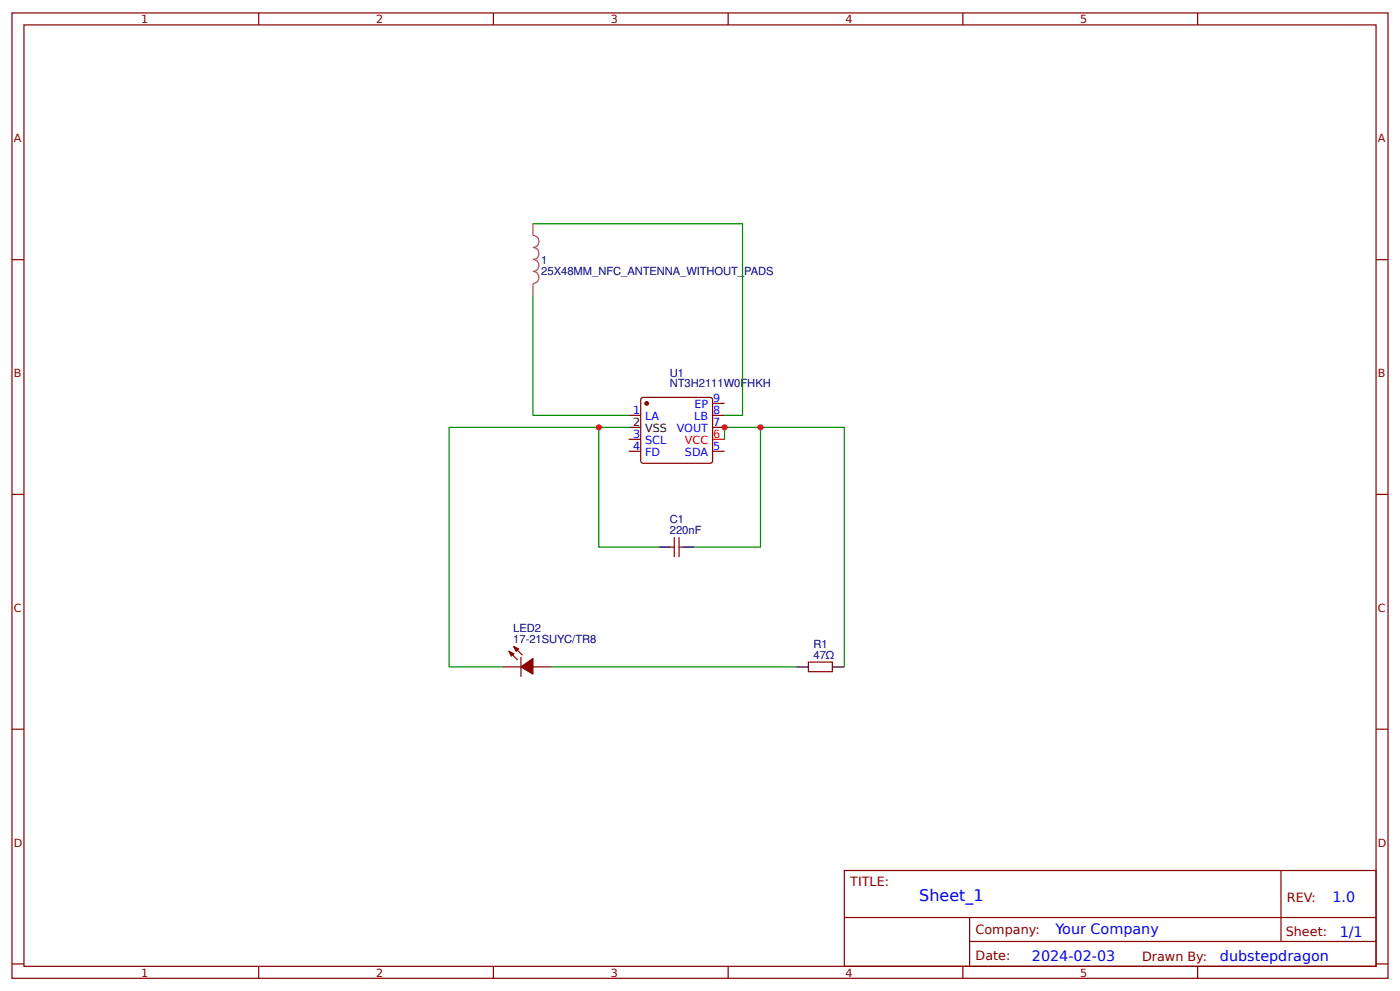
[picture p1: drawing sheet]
<svg xmlns="http://www.w3.org/2000/svg" width="309mm" height="219mm" viewBox="0 0 309 219" stroke-linecap="round" stroke-linejoin="round" font-family="sans-serif">
<g fill="none" stroke="#800" stroke-width=".26">
<path d="M2.6 2.9h304.1v213.2h-304.1zM5.3 5.5h298.7v208h-298.7zM57.1 2.9v2.6M109 2.9v2.6M160.9 2.9v2.6M212.7 2.9v2.6M264.6 2.9v2.6M2.6 57.4h2.7M304 57.4h2.7M138.9 91.8h2.7M138.9 99.7h2.7M138.9 97h2.7"/>
<path d="M141.8 87.9h15.4l.2 .4v13.8l-.5 .2h-15.1l-.2-.5v-13.5zM157.4 89.1h2.7M157.4 91.8h2.7M157.4 94.4h2.7M157.4 99.7h2.7M2.6 109.2h2.7M149 118.7v4.3M150 118.7v4.3M304 109.2h2.7M148.2 120.9h.8M150 120.9h.8M111.1 147.3h4"/>
<path d="M112.4 143.9l1.9 1.8M113.5 142.8l1.9 1.9M115.1 145.2v4.2M117.7 147.3h4M178.6 146.3h5.3v2.1h-5.3zM2.6 161.1h2.7M304 161.1h2.7M186.5 192.3h117.5v21.2h-117.5zM283 192.3v15.7M2.6 212.9h2.7M57.1 213.5v2.6M109 213.5v2.6"/>
<path d="M160.9 213.5v2.6M186.6 202.7h117.3M212.7 213.5v2.6M214.2 208h89.7M214.2 202.7v10.6M264.6 213.5v2.6M304 212.9h2.7"/>
</g>
<path d="M157.4 97h2.7" fill="none" stroke="#f00" stroke-width=".26"/>
<path d="M138.9 94.4h2.7M145.5 120.9h2.7M150.8 120.9h2.7M175.9 147.3h2.7M183.9 147.3h2.6" fill="none" stroke="#000" stroke-width=".26"/>
<g fill="#800" stroke="#800" stroke-width=".26">
<path d="M112.4 143.9l1.1 .5-.5 .5z"/>
<path d="M113.5 142.8l1.1 .6-.6 .5z"/>
<path d="M115.1 147.3l2.6-1.8v3.4z"/>
<circle cx="142.9" cy="89.1" r=".4"/>
</g>
<path d="M117.7 49.4v2.6a1.32 1.32 0 0 1 1.4 1.4 1.32 1.32 0 0 1-1.4 1.3 1.32 1.32 0 0 1 1.4 1.3 1.32 1.32 0 0 1-1.4 1.3 1.32 1.32 0 0 1 1.4 1.3 1.32 1.32 0 0 1-1.4 1.4 1.32 1.32 0 0 1 1.4 1.3 1.32 1.32 0 0 1-1.4 1.3M117.7 62.7v2.6" fill="none" stroke="#a54b4b" stroke-width=".26"/>
<path d="M117.7 49.4h46.3v42.4h-3.9M117.7 65.3v26.5h21.2M132.3 94.4v26.5h13.2M138.9 94.4h-39.7v52.9h11.9M160.1 97v-2.6h7.9v26.5h-14.5M168 94.4h18.5v52.9M121.7 147.3h54.2" fill="none" stroke="#080" stroke-width=".26"/>
<g fill="#c00">
<circle cx="160.1" cy="94.4" r=".66"/>
<circle cx="168" cy="94.4" r=".66"/>
<circle cx="132.3" cy="94.4" r=".66"/>
</g>
<text font-size="3.5" fill="#00f" x="203.1" y="199.1">Sheet_1</text>
<g font-size="3.2" fill="#00f">
<text x="294.4" y="199.2">1.0</text>
<text x="233.2" y="206.4">Your Company</text>
<text x="296" y="207">1/1</text>
<text x="228" y="212.3">2024-02-03</text>
<text x="269.5" y="212.2">dubstepdragon</text>
</g>
<g font-size="2.8" fill="#800">
<text x="187.9" y="195.7">TITLE:</text>
<text x="284.3" y="199.2">REV:</text>
<text x="215.5" y="206.4">Company:</text>
<text x="284.1" y="206.9">Sheet:</text>
<text x="215.5" y="212.1">Date:</text>
<text x="252.3" y="212.2">Drawn By:</text>
</g>
<g font-size="2.5" fill="#800">
<text x="31.2" y="5.1">1</text>
<text x="83.1" y="5.1">2</text>
<text x="134.9" y="5.1">3</text>
<text x="186.8" y="5.1">4</text>
<text x="238.7" y="5.1">5</text>
<text x="3" y="31.4">A</text>
<text x="304.4" y="31.4">A</text>
<text x="3" y="83.3">B</text>
<text x="304.4" y="83.3">B</text>
<text x="3" y="135.1">C</text>
<text x="304.4" y="135.1">C</text>
<text x="3" y="187">D</text>
<text x="304.4" y="187">D</text>
<text x="31.2" y="215.7">1</text>
<text x="83.1" y="215.7">2</text>
<text x="134.9" y="215.7">3</text>
<text x="186.8" y="215.7">4</text>
<text x="238.7" y="215.7">5</text>
</g>
<g font-size="2.5" fill="#000080">
<text x="119.6" y="58.3">1</text>
<text x="119.6" y="60.7">25X48MM_NFC_ANTENNA_WITHOUT_PADS</text>
<text x="148" y="83.2">U1</text>
<text x="148" y="85.6">NT3H2111W0FHKH</text>
<text x="148" y="118">220nF</text>
<text x="148" y="115.5">C1</text>
<text x="113.4" y="142">17-21SUYC/TR8</text>
<text x="113.4" y="139.6">LED2</text>
<text x="179.7" y="143">R1</text>
<text x="179.7" y="145.5">47Ω</text>
</g>
<g font-size="2.5" fill="#00f">
<text x="157.6" y="88.8">9</text>
<text x="139.8" y="91.5">1</text>
<text x="142.5" y="92.8">LA</text>
<text x="149.5" y="95.5">VOUT</text>
<text x="153.4" y="92.8">LB</text>
<text x="153.4" y="90.2">EP</text>
<text x="157.6" y="91.5">8</text>
<text x="157.6" y="94.1">7</text>
<text x="139.8" y="99.4">4</text>
<text x="139.8" y="96.8">3</text>
<text x="142.5" y="100.8">FD</text>
<text x="142.5" y="98.1">SCL</text>
<text x="151.3" y="100.8">SDA</text>
<text x="157.6" y="99.4">5</text>
</g>
<g font-size="2.5">
<text x="139.8" y="94.1">2</text>
<text x="142.5" y="95.5">VSS</text>
</g>
<g font-size="2.5" fill="#f00">
<text x="151.3" y="98.1">VCC</text>
<text x="157.6" y="96.8">6</text>
</g>
</svg>
